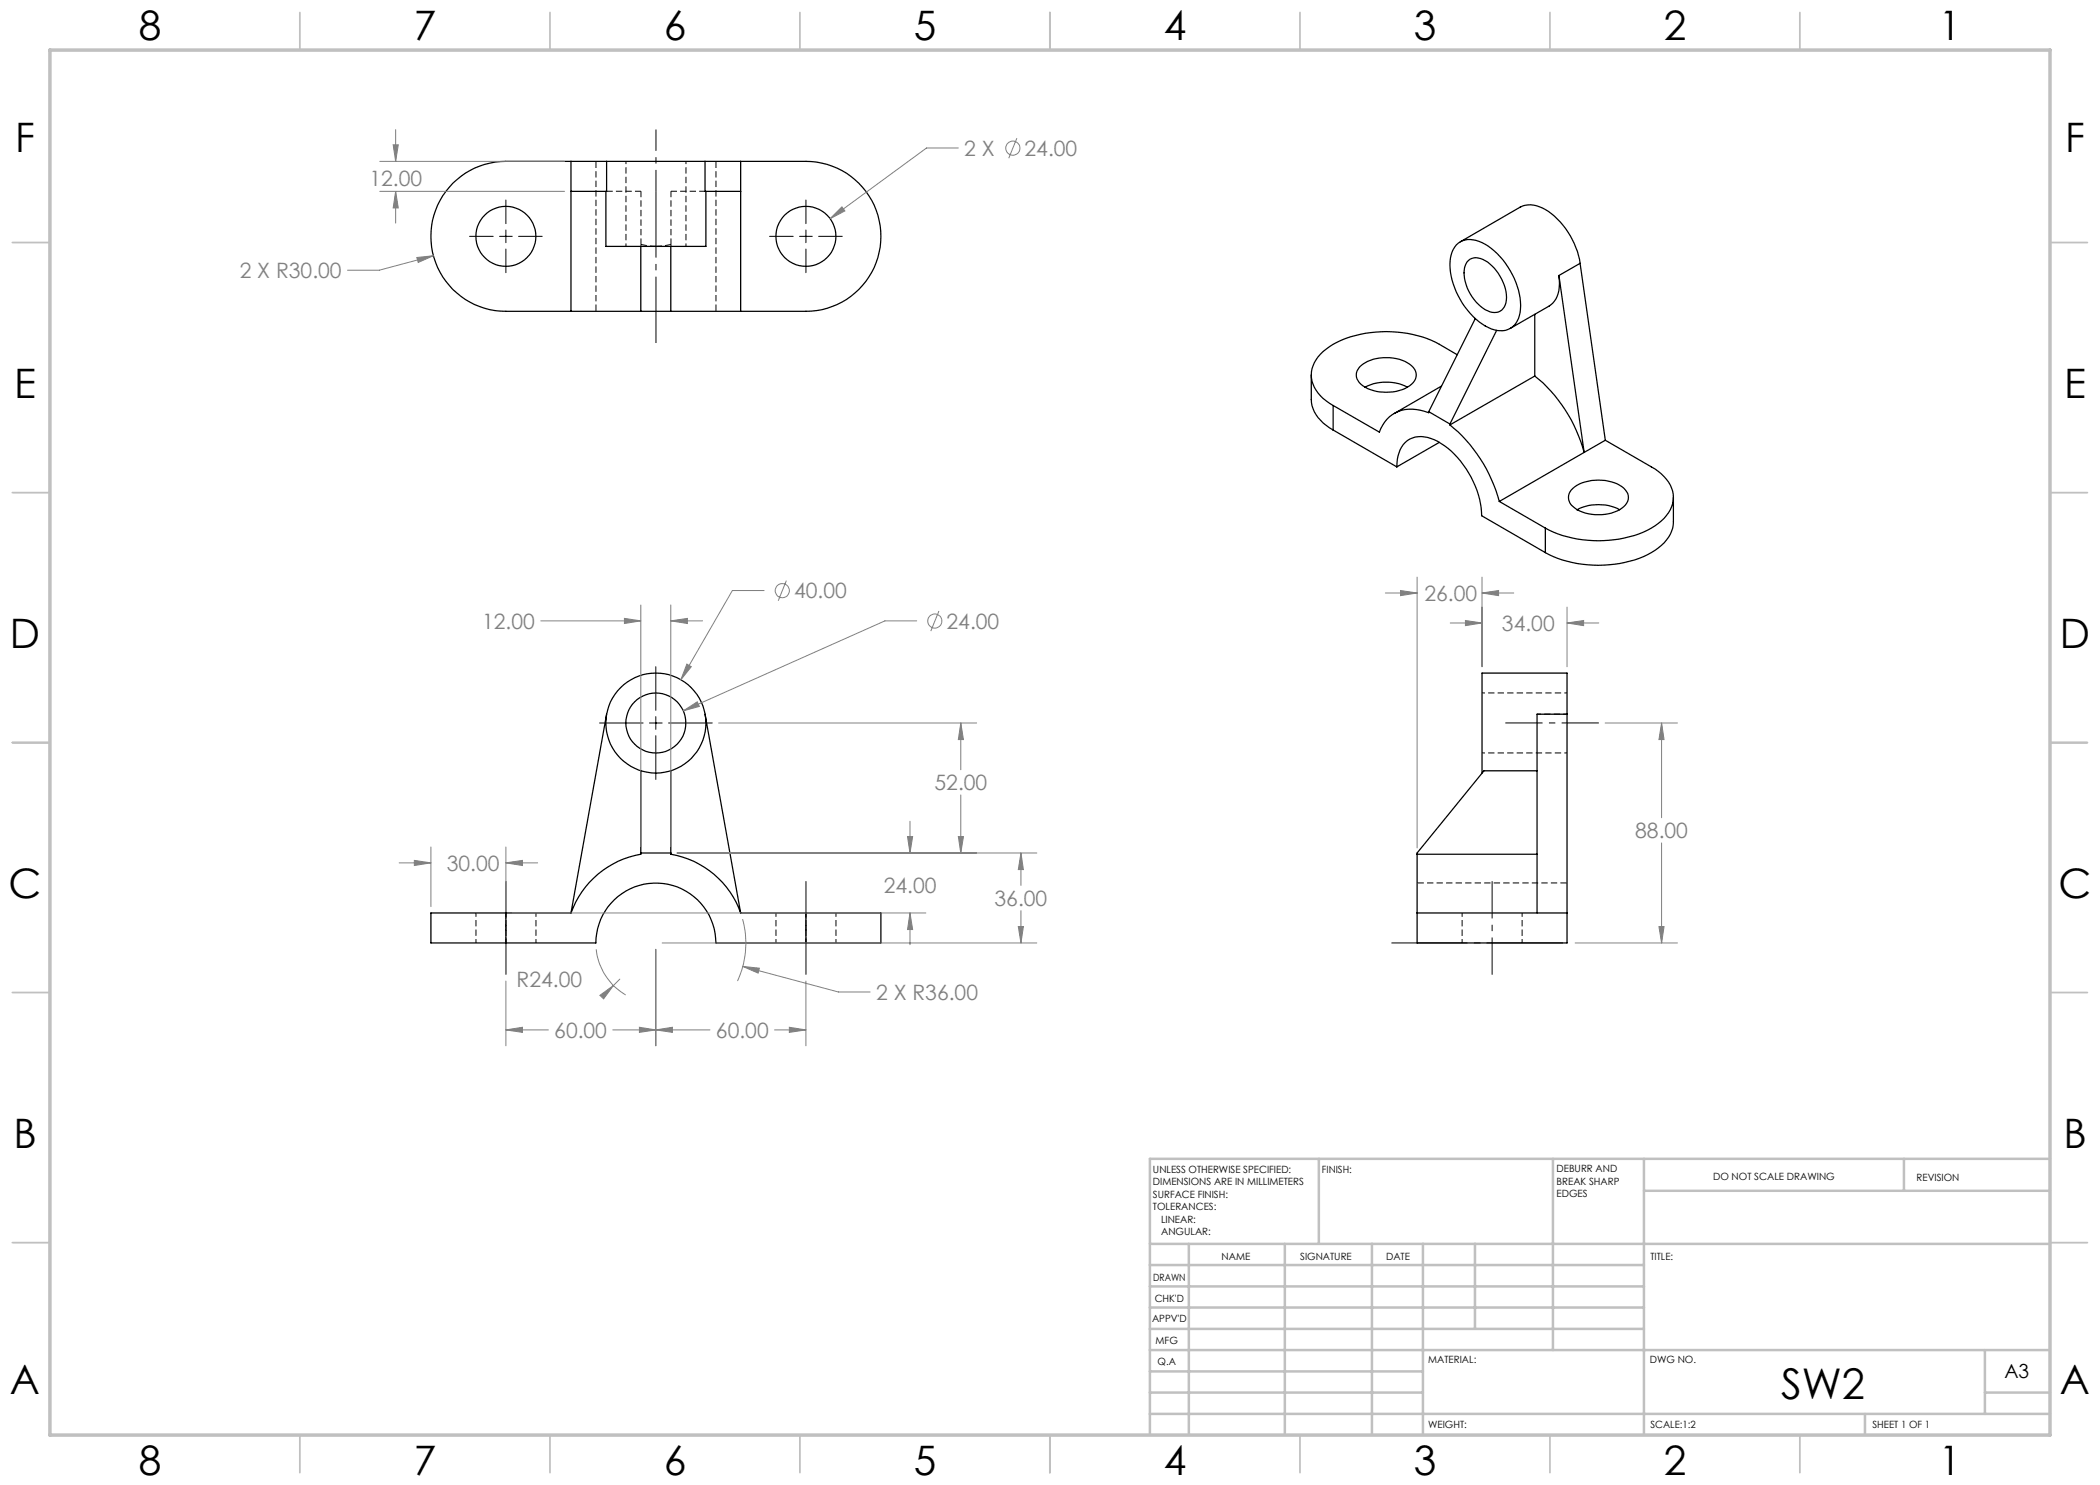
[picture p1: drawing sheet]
<svg xmlns="http://www.w3.org/2000/svg" width="420mm" height="297mm" viewBox="0 0 420 297" stroke-linecap="round" stroke-linejoin="round" font-family="sans-serif">
<path d="M307.4 142.8h6M95.2 182.6v6M101.2 182.6v6M107.2 188.6v-6M155.2 182.6v6M161.2 182.6v6M167.2 188.6v-6M292.4 182.6v6M304.4 188.6v-6" fill="none" stroke="#000" stroke-width=".2" stroke-dasharray="1.3 .6" stroke-dashoffset=".5" stroke-linecap="butt"/>
<g fill="none" stroke="#000" stroke-width=".25">
<path d="M114.2 32.3v30M121.2 38.3v11h20v-11M121.3 32.3h19.7M121.3 32.3h-20.1a15 15 0 0 0-15 15 15 15 0 0 0 15 15h13M121.3 32.3v6h-7.1M141 32.3h20.2a15 15 0 0 1 15 15 15 15 0 0 1-15 15h-13.1M141 32.3v6h7.1M148.1 32.3v30M128.2 49.3v13M134.2 49.3v13M291.3 49a4.2 4.2 0 0 1 5.1-.5 15.3 15.3 0 0 1 7.7 13.3 4.1 4.1 0 0 1-3.5 4.3 9.1 9.1 0 0 1-7.1-4 14.5 14.5 0 0 1-3.4-10.5l.3-1.2zM292.1 48.4l12-7a5 5 0 0 1 5 .5 15.8 15.8 0 0 1 6.9 10.8"/>
<path d="M293.4 52.3a2.59 2.59 0 0 1 3.6-.2 9 9 0 0 1 4.2 8.4 2.38 2.38 0 0 1-3.7 1.7 8.8 8.8 0 0 1-4.6-8.7zM311.8 55.1a6.6 6.6 0 0 1-1.3 5.6l-.7 .5-7.8 4.5M311.8 55.1l5 35.4M316 52.7l-4.2 2.4M316 52.7l5.1 35.3M114.2 62.3h14M128.2 62.3h6M134.2 62.3h13.9M262.3 75v4.9a7.1 7.1 0 0 0 3.6 5.7l.7 .4M271.9 73.5a8.4 8.4 0 0 1 8.6-1.4 3.7 3.7 0 0 1 2.7 2.9 3.9 3.9 0 0 1-3.3 3.1 8.3 8.3 0 0 1-8-1.6 2.22 2.22 0 0 1 0-3zM273 77.4a9.6 9.6 0 0 1 8.5 0M288.3 77.2l-9.4 5.5"/>
<path d="M291.4 70.9a29.1 29.1 0 0 0-6-3.2 24 24 0 0 0-18.8 1.2 7.9 7.9 0 0 0-4.3 5.5 6.7 6.7 0 0 0 3.6 6.3l.7 .4M295 63.8l-9.2 18.5M299.3 66.1l-9.3 18.7M307 75.2a29.5 29.5 0 0 1 9.8 15.3M307 62.9v12.3M307 75.2l-17 9.8M266.6 81.1l9.3 5.3a6.8 6.8 0 0 1 9-4.1l.9 .2v-.2M266.6 86l12.8 7.4M266.6 81.1v4.9M279.4 93.4a5.6 5.6 0 0 1 3.1-5.8 7 7 0 0 1 6.4 1.5 18.8 18.8 0 0 1 7.4 14l12.8 7.4M285.8 82.3l4.2 2.5M287.9 88.5l-8.5 4.9"/>
<path d="M290 85a29.8 29.8 0 0 1 9.9 15.3M290 84.8v.2M314.3 98a8.1 8.1 0 0 1 7.4-1.8 4.6 4.6 0 0 1 3.9 2.9 3.3 3.3 0 0 1-2.7 3.3 8.8 8.8 0 0 1-8.3-1.1 2.27 2.27 0 0 1-.3-3.3zM316.8 90.5l-16.9 9.8M321.1 88l9.2 5.4a7.6 7.6 0 0 1 4.4 6.1 7.1 7.1 0 0 1-3.7 5.7 22.6 22.6 0 0 1-16.6 2.4l-2.8-.8-2.5-1.2M321.1 88l-4.3 2.5M334.7 99.5v4.9a7.1 7.1 0 0 1-3.7 5.7 22.6 22.6 0 0 1-16.6 2.4l-2.8-.8-2.5-1.2M299.9 100.3l9.2 5.3M309.1 105.6v4.9M315.4 101.9a9.3 9.3 0 0 1 8.5 0M121.3 142.8l-7.1 39.8M128.2 154.2v16.6a18.1 18.1 0 0 0-14 11.8"/>
<path d="M134.2 154.2v16.6a18 18 0 0 1 13.9 11.8M141 142.8l7.1 39.8M307.4 154.2h-10.6l-13.4 16.4v.2M313.4 142.8v45.8h-30v-6M313.4 142.8v-8.2h-17v20M313.4 142.8h-6v39.8M128.2 170.6h6M283.4 170.8v11.8M283.4 170.8h24M101.2 188.6h18a12 12 0 0 1 12-12 12 12 0 0 1 12 12h18M101.2 182.6h-15v6h15M101.2 182.6h13"/>
<path d="M101.2 182.6v6M148.1 182.6h13.1M161.2 182.6h15v6h-15M161.2 182.6v6M283.4 182.6h30"/>
<circle cx="101.2" cy="47.3" r="6"/>
<circle cx="161.2" cy="47.3" r="6"/>
<circle cx="131.2" cy="144.6" r="6"/>
<circle cx="131.2" cy="144.6" r="10"/>
</g>
<path d="M119.2 32.3v30M143.2 62.3v-30M313.4 176.6h-30" fill="none" stroke="#000" stroke-width=".2" stroke-dasharray="1.3 .6" stroke-dashoffset="-.1" stroke-linecap="butt"/>
<path d="M125.2 32.3v17M137.2 49.3v-17M313.4 138.6h-17M296.4 150.6h17" fill="none" stroke="#000" stroke-width=".2" stroke-dasharray="1.3 .6" stroke-dashoffset=".7" stroke-linecap="butt"/>
<path d="M128.2 38.3h-6.9M141 38.3h-6.8M128.2 48.9v-10.6M131.2 49.3l-3-.4M134.2 48.9v-10.6M134.2 48.9l-3 .4" fill="none" stroke="#000" stroke-width=".2" stroke-dasharray="1.3 .6" stroke-dashoffset=".1" stroke-linecap="butt"/>
<path d="M128.2 49.3v-.4M134.2 49.3v-.4" fill="none" stroke="#000" stroke-width=".2" stroke-dasharray="1.3 .6" stroke-linecap="butt"/>
<g fill="none" stroke="#808080" stroke-width=".2">
<path d="M76 32.3h36.9M76 38.3h36.9M78.6 29h1.1l-.6 3.3zM79.1 38.3l.6 3.3h-1.1zM79.1 25.9v6.4M79.1 38.3v6.3M191.7 29.6h-6.4l-19.3 14.1M203.4 27.6l-1.6 4M83.4 51.5l3.3-.4-3.1 1.4zM86.7 51.1l-10.9 2.9h-6.3M166 43.7l2.4-2.3 .6 .8zM152.8 118.1h-6.3l-10.3 17.9"/>
<path d="M157.3 116.1l-1.7 4.1M277.1 118.6h6.3M280.1 118.1l3.3 .5-3.3 .5zM283.4 115.4v54.2M296.4 118.6l3.3-.5v1zM296.4 115.4v17.9M296.4 118.6h6.4M108.2 124.2h20M124.9 123.7l3.3 .5-3.3 .5zM128.2 121v48.3M134.2 124.2l3.3-.5v1zM134.2 121v48.3"/>
<path d="M134.2 124.2h6.3M137.4 132.8l.9 .5-2.1 2.7zM183.3 124.2h-6.3l-40.3 18M187.8 122.2l-1.6 4M290.1 124.6h6.3M293.1 124.1l3.3 .5-3.3 .5zM313.4 124.6l3.3-.5v1zM313.4 121.4v11.9M313.4 124.6h6.4M136.7 142.2l2.8-1.8 .4 .9zM143.7 144.6h51.6M192.2 144.6l.5 3.3h-1z"/>
<path d="M192.2 144.6v9.3M192.2 159v11.6M321 144.6h14.5M332.3 144.6l.5 3.3h-1zM332.3 144.6v18.9M79.8 172.6h6.4M82.9 172.1l3.3 .5-3.3 .5zM86.2 169.4v11.9M101.2 172.6l3.3-.5v1zM101.2 169.4v11.9M101.2 172.6h6.3M135.4 170.6h72"/>
<path d="M181.5 167.3h1l-.5 3.3zM182 164.2v6.4M191.7 167.3h1l-.5 3.3zM204.2 170.6l.5 3.3h-1zM204.2 170.6v6.5M332.3 168.6v20M101.2 196.2v13M102.4 182.6h82.8M119.2 189.9a12.2 12.2 0 0 0 5.9 9.1M120 199.1l2.7-2-2 2.7zM124 195.8l-1.3 1.3M131.2 189.9v19.3"/>
<path d="M132.4 188.6h75M148.5 183.8a18.2 18.2 0 0 1-1 12.4M148.6 193.3l3.3 .3-.3 1zM148.6 193.3l19.1 5.1h6.3M161.2 196.2v13M182 182.6l.5 3.3h-1zM182 182.6v6.3M203.7 185.3h1l-.5 3.3zM204.2 182.1v6.5M315 188.6h20.5M331.8 185.3h1l-.5 3.3zM101.2 206l3.3-.5v1z"/>
<path d="M101.2 206h8.5M122.6 206h19.4M127.9 205.5l3.3 .5-3.3 .5zM131.2 206l3.3-.5v1zM154.9 206h6.3M157.9 205.5l3.3 .5-3.3 .5z"/>
<circle cx="202.6" cy="29.6" r="1.41"/>
<circle cx="156.4" cy="118.1" r="1.42"/>
<circle cx="187" cy="124.2" r="1.41"/>
</g>
<path d="M301.1 144.6h18.7M101.2 176.2v18.7M161.2 176.2v18.7M298.4 176.2v18.7" fill="none" stroke="#000" stroke-width=".2" stroke-dasharray="15.2 1.3 1.3 1.3" stroke-dashoffset="7.8" stroke-linecap="butt"/>
<path d="M313.8 188.6h-36.7" fill="none" stroke="#000" stroke-width=".2" stroke-dasharray="15.2 1.3 1.3 1.3" stroke-dashoffset="-1.2" stroke-linecap="butt"/>
<path d="M131.2 38.3v30.3" fill="none" stroke="#000" stroke-width=".2" stroke-dasharray="15.2 1.3 1.3 1.3" stroke-dashoffset="2" stroke-linecap="butt"/>
<path d="M131.2 38.3v-12.4" fill="none" stroke="#000" stroke-width=".2" stroke-dasharray="15.2 1.3 1.3 1.3" stroke-dashoffset="11" stroke-linecap="butt"/>
<g fill="none" stroke="#000" stroke-width=".2">
<path d="M93.9 47.3h4.7M99.9 47.3h2.5M101.2 40v4.7M101.2 46v2.5M101.2 49.8v4.7M103.7 47.3h4.7M153.9 47.3h4.7M159.9 47.3h2.6M161.2 40v4.7M161.2 46v2.5M161.2 49.8v4.7M163.7 47.3h4.8"/>
<path d="M131.2 133.3v8.8M119.9 144.6h8.7M129.9 144.6h2.5M131.2 143.3v2.6M131.2 147.1v8.8M133.7 144.6h8.8"/>
</g>
<g fill="none" stroke="#c0c0c0" stroke-width=".35">
<path d="M60 2.5v7.5M110 2.5v7.5M160 2.5v7.5M210 2.5v7.5M260 2.5v7.5M310 2.5v7.5M360 2.5v7.5M2.5 48.5h7.5M410 48.5h7.5M2.5 98.5h7.5M410 98.5h7.5M2.5 148.5h7.5"/>
<path d="M410 148.5h7.5M2.5 198.5h7.5M410 198.5h7.5M2.5 248.5h7.5M410 248.5h7.5M60 287v7.5M110 287v7.5M160 287v7.5M210 287v7.5M260 287v7.5M310 287v7.5M360 287v7.5"/>
</g>
<g fill="none" stroke="#c0c0c0" stroke-width=".5">
<path d="M263.8 231.8v17M310.6 231.8v38.2M328.8 231.8v55.2M328.8 238.2h81.2M380.8 231.8v6.4M410 231.8h-180v55.2M230 248.8h180M230 257.3h98.8M230 253h98.8M237.8 248.8v38.2M257 248.8v38.2M274.4 248.8v38.2"/>
<path d="M284.6 248.8v38.2M295 248.8v17M230 265.8h98.8M230 261.5h98.8M230 278.5h54.6M230 274.3h54.6M230 270h180M397 278.5h13M397 270v12.8M230 282.8h180M373 282.8v4.2"/>
</g>
<path d="M10 10h400v277h-400z" fill="none" stroke="#c0c0c0" stroke-width=".7"/>
<path d="M124.9 123.7l3.3 .5-3.3 .5zM134.2 124.2l3.3-.5v1zM191.7 167.3h1l-.5 3.3zM192.2 144.6l.5 3.3h-1zM181.5 167.3h1l-.5 3.3zM182 182.6l.5 3.3h-1zM204.2 170.6l.5 3.3h-1zM203.7 185.3h1l-.5 3.3zM136.7 142.2l3.2-.9-.4-.9zM137.4 132.8l-1.2 3.2 2.1-2.7zM120 199.1l.7 .7 2-2.7zM82.9 172.1l3.3 .5-3.3 .5zM101.2 172.6l3.3-.5v1zM148.6 193.3l3 1.3 .3-1zM101.2 206l3.3-.5v1zM127.9 205.5l3.3 .5-3.3 .5zM157.9 205.5l3.3 .5-3.3 .5zM131.2 206l3.3-.5v1zM296.4 118.6l3.3-.5v1zM280.1 118.1l3.3 .5-3.3 .5zM293.1 124.1l3.3 .5-3.3 .5zM313.4 124.6l3.3-.5v1zM332.3 144.6l.5 3.3h-1zM331.8 185.3h1l-.5 3.3zM166 43.7l3-1.5-.6-.8zM83.4 51.5l.2 1 3.1-1.4zM78.6 29h1.1l-.6 3.3zM79.1 38.3l.6 3.3h-1.1z" fill="#808080"/>
<text font-size="8.5" x="356.2" y="279.7">SW2</text>
<g font-size="8.1">
<text x="27.7" y="8">8</text>
<text x="82.7" y="8">7</text>
<text x="132.7" y="8">6</text>
<text x="182.7" y="8">5</text>
<text x="232.7" y="8">4</text>
<text x="282.7" y="8">3</text>
<text x="332.7" y="8">2</text>
<text x="387.7" y="8">1</text>
<text x="3" y="30.4">F</text>
<text x="413" y="30.4">F</text>
<text x="2.8" y="79.6">E</text>
<text x="412.8" y="79.6">E</text>
<text x="2" y="129.6">D</text>
<text x="412" y="129.6">D</text>
<text x="1.7" y="179.6">C</text>
<text x="411.7" y="179.6">C</text>
<text x="2.7" y="229.6">B</text>
<text x="412.7" y="229.6">B</text>
<text x="2" y="278.9">A</text>
<text x="412" y="278.9">A</text>
<text x="27.7" y="295">8</text>
<text x="82.7" y="295">7</text>
<text x="132.7" y="295">6</text>
<text x="182.7" y="295">5</text>
<text x="232.7" y="295">4</text>
<text x="282.7" y="295">3</text>
<text x="332.7" y="295">2</text>
<text x="387.7" y="295">1</text>
</g>
<g font-size="4.2" fill="#808080">
<text x="192.9" y="31.2">2 X</text>
<text x="204.9" y="31.2">24.00</text>
<text x="73.9" y="37.1">12.00</text>
<text x="47.9" y="55.6">2 X R30.00</text>
<text x="158.8" y="119.7">40.00</text>
<text x="96.4" y="125.8">12.00</text>
<text x="189.3" y="125.7">24.00</text>
<text x="284.9" y="120.2">26.00</text>
<text x="300.4" y="126.2">34.00</text>
<text x="186.9" y="158">52.00</text>
<text x="327" y="167.7">88.00</text>
<text x="89.4" y="174.2">30.00</text>
<text x="176.7" y="178.5">24.00</text>
<text x="198.9" y="181.2">36.00</text>
<text x="103.3" y="197.4">R24.00</text>
<text x="175.2" y="200">2 X R36.00</text>
<text x="110.9" y="207.6">60.00</text>
<text x="143.2" y="207.6">60.00</text>
</g>
<text font-size="3.9" x="400.9" y="275.5">A3</text>
<g font-size="2">
<text x="230.6" y="234.6">UNLESS OTHERWISE SPECIFIED:</text>
<text x="230.6" y="237.1">DIMENSIONS ARE IN MILLIMETERS</text>
<text x="230.6" y="239.6">SURFACE FINISH:</text>
<text x="264.4" y="234.6">FINISH:</text>
<text x="311.3" y="234.5">DEBURR AND</text>
<text x="311.3" y="237">BREAK SHARP</text>
<text x="311.3" y="239.5">EDGES</text>
<text x="342.6" y="236">DO NOT SCALE DRAWING</text>
<text x="383.3" y="236.2">REVISION</text>
<text x="230.6" y="242.1">TOLERANCES:</text>
<text x="232.2" y="244.6">LINEAR:</text>
<text x="232.2" y="247.1">ANGULAR:</text>
<text x="244.3" y="252">NAME</text>
<text x="260" y="251.9">SIGNATURE</text>
<text x="277.2" y="251.9">DATE</text>
<text x="330.1" y="251.9">TITLE:</text>
<text x="230.6" y="256.1">DRAWN</text>
<text x="230.9" y="260.3">CHK'D</text>
<text x="230.4" y="264.4">APPV'D</text>
<text x="231.1" y="268.8">MFG</text>
<text x="231.5" y="273">Q.A</text>
<text x="285.6" y="272.5">MATERIAL:</text>
<text x="330" y="272.5">DWG NO.</text>
<text x="285.6" y="285.5">WEIGHT:</text>
<text x="330.1" y="285.6">SCALE:1:2</text>
<text x="374.5" y="285.6">SHEET 1 OF 1</text>
</g>
</svg>
